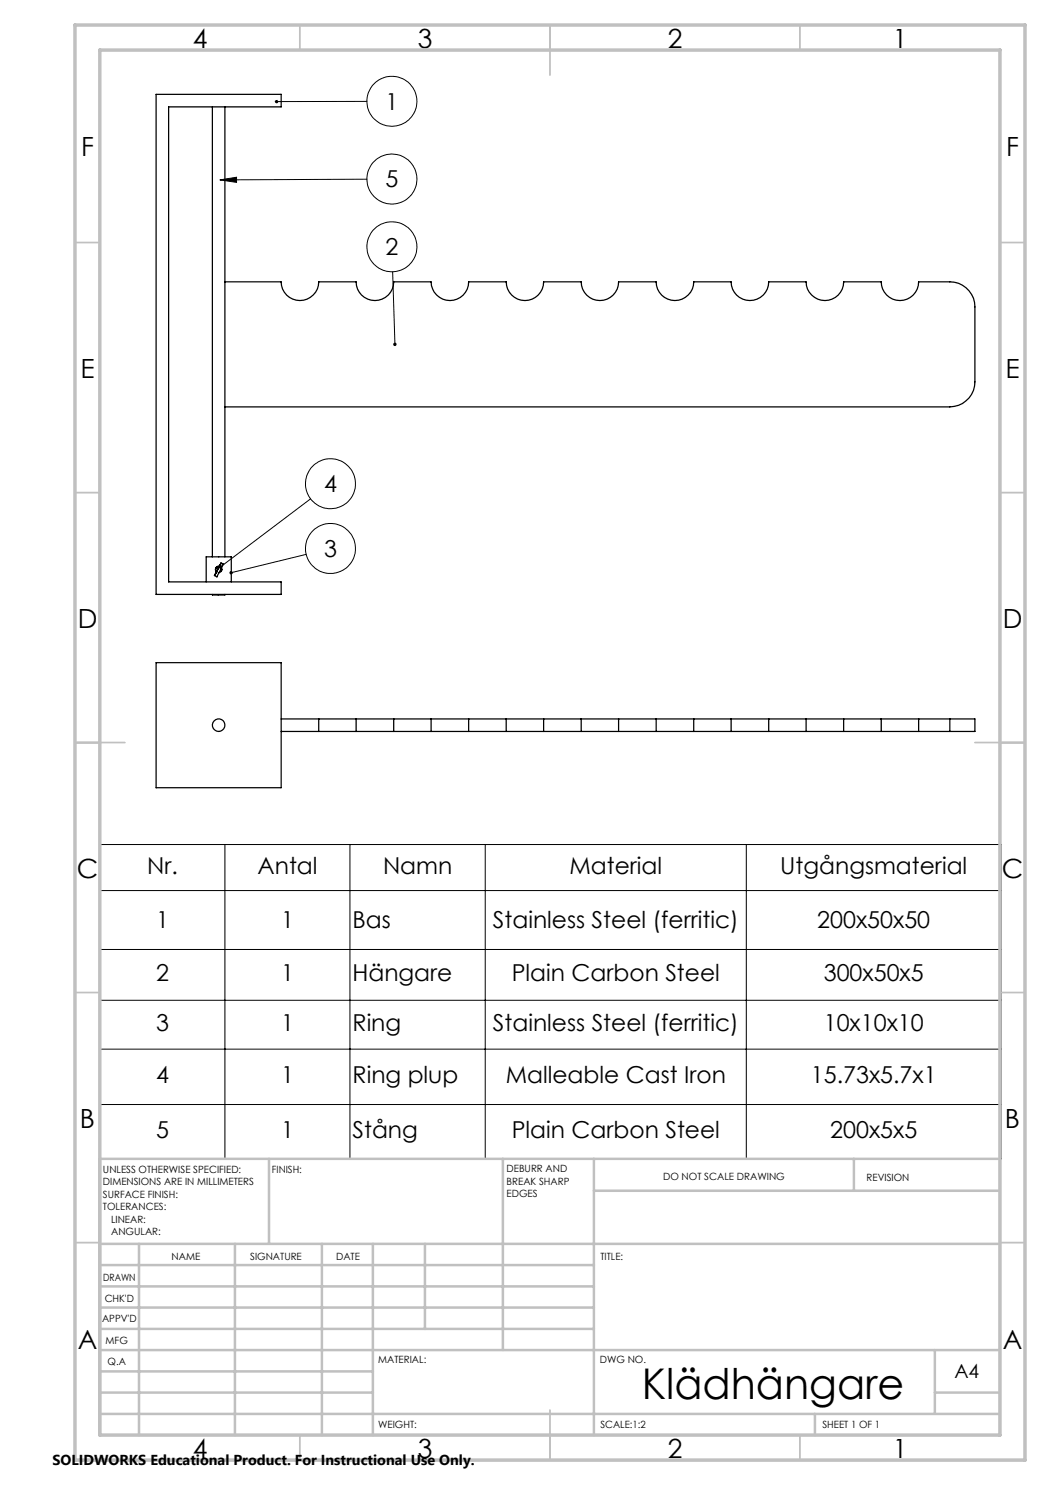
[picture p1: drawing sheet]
<svg xmlns="http://www.w3.org/2000/svg" width="210mm" height="297mm" viewBox="0 0 210 297" stroke-linecap="round" stroke-linejoin="round" font-family="sans-serif">
<g fill="none" stroke="#000" stroke-width=".25">
<path d="M31.2 18.9h25v2.5h-22.5v95h22.5v2.5h-25zM42.5 21.4v90M45 21.4v90M45 56.4h11.2a3.8 3.8 0 0 0 3.8 3.7 3.8 3.8 0 0 0 3.7-3.7h7.5a3.8 3.8 0 0 0 3.8 3.7 3.8 3.8 0 0 0 3.7-3.7h7.5a3.8 3.8 0 0 0 3.8 3.7 3.8 3.8 0 0 0 3.7-3.7h7.5a3.7 3.7 0 0 0 3.8 3.7 3.7 3.7 0 0 0 3.7-3.7h7.5a3.7 3.7 0 0 0 3.8 3.7 3.7 3.7 0 0 0 3.7-3.7h7.5a3.8 3.8 0 0 0 3.8 3.7 3.8 3.8 0 0 0 3.7-3.7h7.5a3.8 3.8 0 0 0 3.8 3.7 3.8 3.8 0 0 0 3.7-3.7h7.5a3.8 3.8 0 0 0 3.8 3.7 3.8 3.8 0 0 0 3.7-3.7h7.5a3.7 3.7 0 0 0 3.8 3.7 3.7 3.7 0 0 0 3.7-3.7h6.3a5 5 0 0 1 5 5v15a5 5 0 0 1-5 5h-145M41.2 116.4v-5h5v5M42.5 118.9v.1h2.5v-.1M42.9 115.1l.5 .3M43.3 114.3h.1M43.3 114.2l-.3 .8M43.3 114.4h.1M43.3 114.2v.1M43.3 114.2h.1"/>
<path d="M43.7 113.3v.3l.5-.9-1.2 2.3M43.8 113.4l.4-.8-1.3 2.5 .4-.7M43.8 113.4h-.2l-.3 .2-.1 .6M43.8 113.4h-.5l-.2 .2M43.9 113.2a.65 .65 0 0 0-.7 .4 .65 .65 0 0 0 .1 .8M44.2 112.6l.5 .3M44.2 113.7v.6M44.3 113.6v.5l-.2 .3-.3 .1M44.7 112.8l-1.3 2.6M31.2 132.5h25v25h-25zM56.2 146.3h7.5M56.2 143.8h7.5"/>
<path d="M63.7 146.3h7.5M63.7 143.8h7.5M63.7 143.8v2.5M71.2 146.3h7.5M71.2 143.8h7.5M71.2 143.8v2.5M78.7 146.3h7.5M78.7 143.8h7.5M78.7 143.8v2.5M86.2 146.3h7.5M86.2 143.8h7.5M86.2 143.8v2.5"/>
<path d="M93.7 146.3h7.5M93.7 143.8h7.5M93.7 143.8v2.5M101.2 146.3h7.5M101.2 143.8h7.5M101.2 143.8v2.5M108.7 146.3h7.5M108.7 143.8h7.5M108.7 143.8v2.5M116.2 146.3h7.5M116.2 143.8h7.5M116.2 143.8v2.5"/>
<path d="M123.7 146.3h7.5M123.7 143.8h7.5M123.7 143.8v2.5M131.2 146.3h7.5M131.2 143.8h7.5M131.2 143.8v2.5M138.7 146.3h7.5M138.7 143.8h7.5M138.7 143.8v2.5M146.2 146.3h7.5M146.2 143.8h7.5M146.2 143.8v2.5"/>
<path d="M153.7 146.3h7.5M153.7 143.8h7.5M153.7 143.8v2.5M161.2 146.3h7.5M161.2 143.8h7.5M161.2 143.8v2.5M168.7 143.8v2.5M168.7 146.3h7.5M168.7 143.8h7.5M176.2 146.3h7.5M176.2 143.8h7.5M176.2 143.8v2.5"/>
<path d="M183.7 146.3h6.3M183.7 143.8h6.3M183.7 143.8v2.5M190 143.8h5v2.5h-5M190 143.8v2.5"/>
<circle cx="43.7" cy="145" r="1.25"/>
</g>
<g fill="none" stroke="#000" stroke-width=".2">
<path d="M44 36l3.3-.5v1zM73.4 20.3h-18.1M73.4 35.8l-29.4 .2M78.5 54.4l.5 14.5M62.1 99.8l-18 13.6M61.2 110.9l-15 3.6M20 168.9h180.2v62.9h-180.2zM20 178.1h180.2M45 168.9v62.9M70 168.9v62.9M97 168.9v62.9M149.3 168.9v62.9"/>
<path d="M20 189.9h180.2M20 200.1h180.2M20 209.8h180.2M20 220.9h180.2"/>
<circle cx="78.4" cy="20.3" r="5"/>
<circle cx="78.4" cy="35.8" r="5"/>
<circle cx="78.4" cy="49.4" r="5"/>
<circle cx="66.1" cy="96.7" r="5"/>
<circle cx="66.1" cy="109.7" r="5"/>
</g>
<g fill="none" stroke="#c0c0c0" stroke-width=".35">
<path d="M60 5v5M110 5v10M160 5v5M15 48.5h5M200 48.5h5M15 98.5h5M200 98.5h5M15 148.5h10M195 148.5h10M15 198.5h5M200 198.5h5M15 248.5h5"/>
<path d="M200 248.5h5M60 287v5M110 282v10M160 287v5"/>
</g>
<g fill="none" stroke="#c0c0c0" stroke-width=".5">
<path d="M53.8 231.8v17M100.6 231.8v38.2M118.8 231.8v55.2M118.8 238.2h81.2M170.8 231.8v6.4M200 231.8h-180v55.2M20 248.8h180M20 257.3h98.8M20 253h98.8M27.8 248.8v38.2M47 248.8v38.2M64.4 248.8v38.2"/>
<path d="M74.6 248.8v38.2M85 248.8v17M20 265.8h98.8M20 261.5h98.8M20 278.5h54.6M20 274.3h54.6M20 270h180M187 278.5h13M187 270v12.8M20 282.8h180M163 282.8v4.2"/>
</g>
<path d="M15 5h190v287h-190zM20 10h180v277h-180z" fill="none" stroke="#c0c0c0" stroke-width=".7"/>
<path d="M55.1 20.1l-.1 .2h.3h-.3a.34 .34 0 0 0 .4 .4 .34 .34 0 0 0 .2-.5 .34 .34 0 0 0-.5-.1zM44 36l3.3-.5v1zM78.8 68.6a.34 .34 0 0 0-.1 .4 .34 .34 0 0 0 .3 .2v-.3v.3a.34 .34 0 0 0 .3-.4 .34 .34 0 0 0-.5-.2zM46 114.3l-.1 .3 .3-.1-.3 .1a.34 .34 0 0 0 .5 .3 .34 .34 0 0 0 .1-.5 .34 .34 0 0 0-.5-.1zM43.8 113.2v.4l.3-.2-.3 .2a.35 .35 0 0 0 .5 .1 .35 .35 0 0 0 0-.6 .35 .35 0 0 0-.5 .1z" fill="#000"/>
<text font-size="8.5" x="128.4" y="279.7">Klädhängare</text>
<g font-size="5.3">
<text x="38.5" y="9.5">4</text>
<text x="83.5" y="9.5">3</text>
<text x="133.6" y="9.5">2</text>
<text x="178.6" y="9.5">1</text>
<text x="16.2" y="31.3">F</text>
<text x="201.2" y="31.3">F</text>
<text x="16.1" y="75.5">E</text>
<text x="201.1" y="75.5">E</text>
<text x="15.5" y="125.5">D</text>
<text x="200.5" y="125.5">D</text>
<text x="15.4" y="175.5">C</text>
<text x="200.4" y="175.5">C</text>
<text x="16" y="225.5">B</text>
<text x="201" y="225.5">B</text>
<text x="15.5" y="269.8">A</text>
<text x="200.5" y="269.8">A</text>
<text x="38.5" y="291.5">4</text>
<text x="83.5" y="291.5">3</text>
<text x="133.6" y="291.5">2</text>
<text x="178.6" y="291.5">1</text>
</g>
<g font-size="4.7">
<text x="77.1" y="21.9">1</text>
<text x="77.1" y="37.5">5</text>
<text x="77.1" y="51">2</text>
<text x="64.8" y="98.4">4</text>
<text x="64.8" y="111.4">3</text>
<text x="29.4" y="174.7">Nr.</text>
<text x="51.5" y="174.7">Antal</text>
<text x="76.6" y="174.7">Namn</text>
<text x="113.9" y="174.7">Material</text>
<text x="156.1" y="174.7">Utgångsmaterial</text>
<text x="31.2" y="185.7">1</text>
<text x="56.2" y="185.7">1</text>
<text x="70.5" y="185.7">Bas</text>
<text x="98.6" y="185.7">Stainless Steel (ferritic)</text>
<text x="163.5" y="185.7">200x50x50</text>
<text x="31.2" y="196.2">2</text>
<text x="56.2" y="196.2">1</text>
<text x="70.5" y="196.2">Hängare</text>
<text x="102.4" y="196.2">Plain Carbon Steel</text>
<text x="164.8" y="196.2">300x50x5</text>
<text x="31.2" y="206.2">3</text>
<text x="56.2" y="206.2">1</text>
<text x="70.5" y="206.2">Ring</text>
<text x="98.6" y="206.2">Stainless Steel (ferritic)</text>
<text x="164.8" y="206.2">10x10x10</text>
<text x="31.2" y="216.6">4</text>
<text x="56.2" y="216.6">1</text>
<text x="70.5" y="216.6">Ring plup</text>
<text x="101.2" y="216.6">Malleable Cast Iron</text>
<text x="162.2" y="216.6">15.73x5.7x1</text>
<text x="31.2" y="227.6">5</text>
<text x="56.2" y="227.6">1</text>
<text x="70.5" y="227.6">Stång</text>
<text x="102.4" y="227.6">Plain Carbon Steel</text>
<text x="166.1" y="227.6">200x5x5</text>
</g>
<text font-size="3.9" x="190.9" y="275.5">A4</text>
<text font-size="2.9" x="10.5" y="292.9">SOLIDWORKS Educational Product. For Instructional Use Only.</text>
<g font-size="2">
<text x="20.6" y="234.6">UNLESS OTHERWISE SPECIFIED:</text>
<text x="20.6" y="237.1">DIMENSIONS ARE IN MILLIMETERS</text>
<text x="20.6" y="239.6">SURFACE FINISH:</text>
<text x="54.4" y="234.6">FINISH:</text>
<text x="101.3" y="234.5">DEBURR AND</text>
<text x="101.3" y="237">BREAK SHARP</text>
<text x="101.3" y="239.5">EDGES</text>
<text x="132.6" y="236">DO NOT SCALE DRAWING</text>
<text x="173.3" y="236.2">REVISION</text>
<text x="20.6" y="242.1">TOLERANCES:</text>
<text x="22.2" y="244.6">LINEAR:</text>
<text x="22.2" y="247.1">ANGULAR:</text>
<text x="34.3" y="252">NAME</text>
<text x="50" y="251.9">SIGNATURE</text>
<text x="67.2" y="251.9">DATE</text>
<text x="120.1" y="251.9">TITLE:</text>
<text x="20.6" y="256.1">DRAWN</text>
<text x="20.9" y="260.3">CHK'D</text>
<text x="20.4" y="264.4">APPV'D</text>
<text x="21.1" y="268.8">MFG</text>
<text x="21.5" y="273">Q.A</text>
<text x="75.6" y="272.5">MATERIAL:</text>
<text x="120" y="272.5">DWG NO.</text>
<text x="75.6" y="285.5">WEIGHT:</text>
<text x="120.1" y="285.6">SCALE:1:2</text>
<text x="164.5" y="285.6">SHEET 1 OF 1</text>
</g>
</svg>
